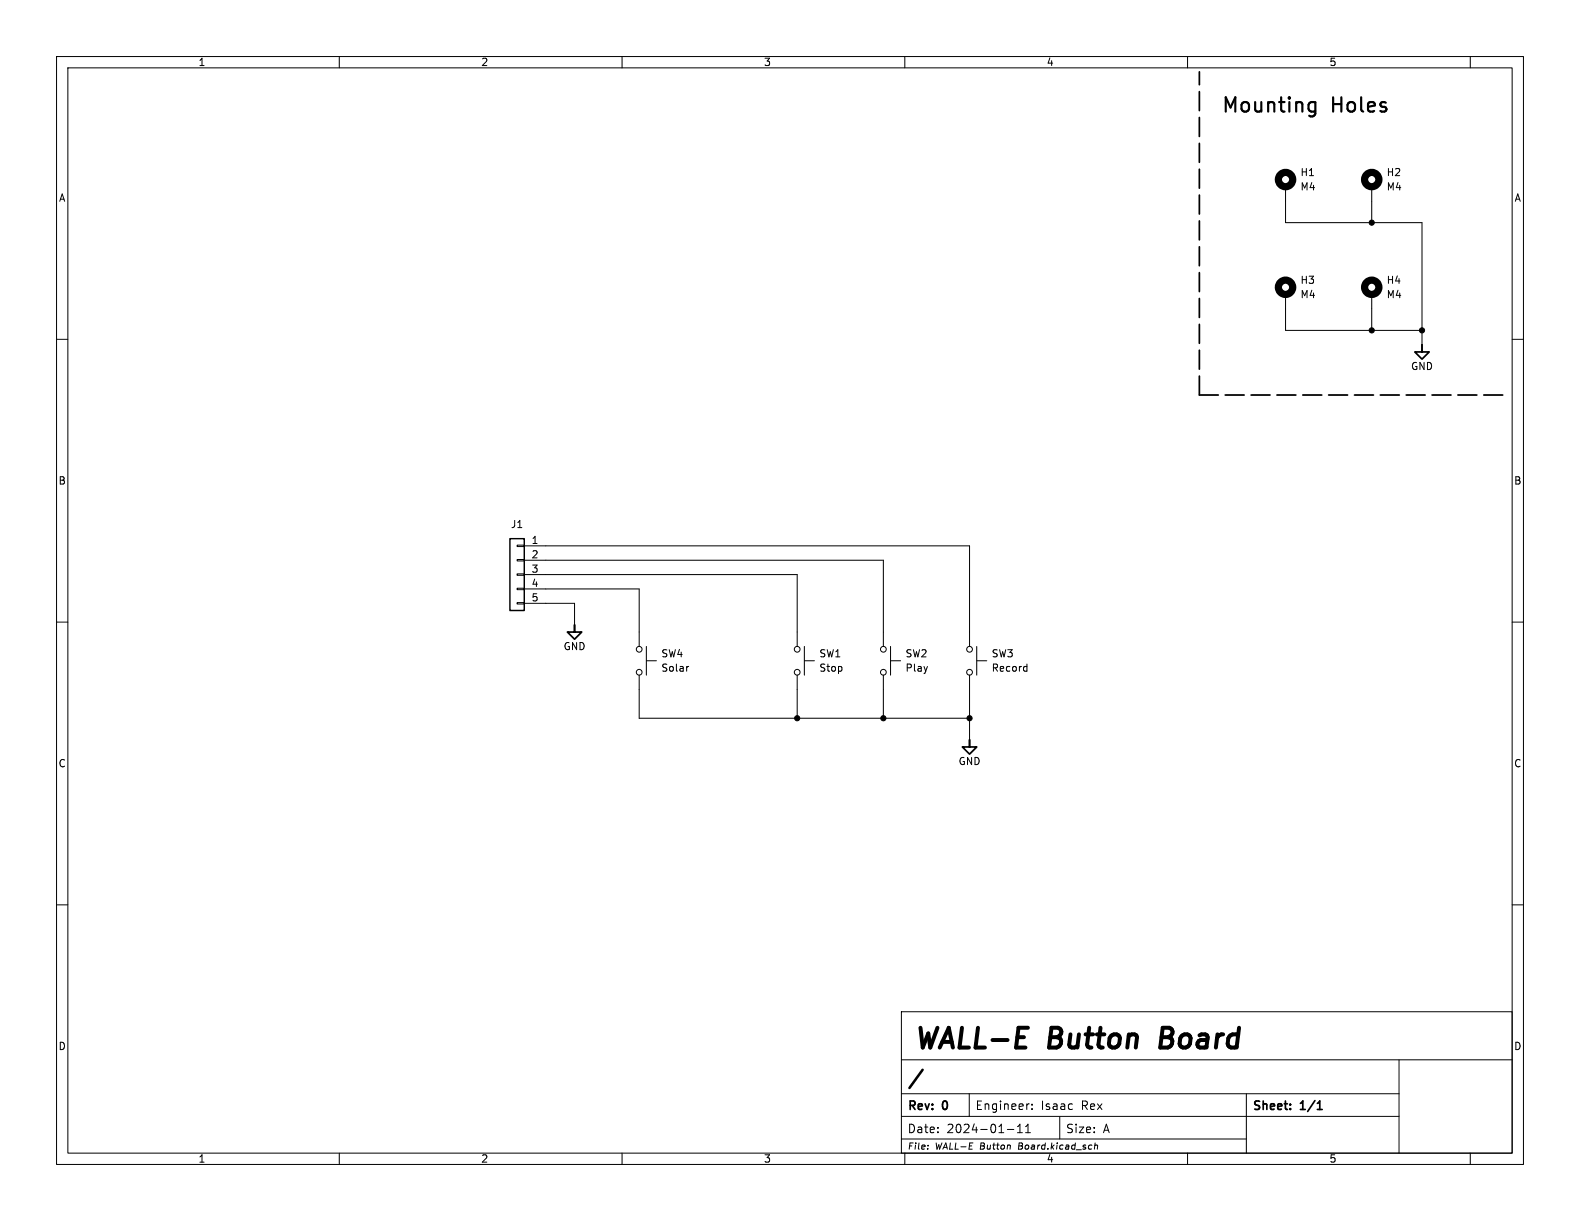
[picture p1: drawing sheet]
<svg xmlns="http://www.w3.org/2000/svg" width="279mm" height="216mm" viewBox="0 0 279 216" stroke-linecap="round" stroke-linejoin="round" font-family="sans-serif">
<g fill="none" stroke="#000" stroke-width=".18">
<path d="M10 10h259.4v195.9h-259.4zM12 12h255.4v191.9h-255.4zM60 10v2M110 10v2M160 10v2M210 10v2M260 10v2M227.3 33v6.4h24.2v21.6M242.6 33v6.4M10 60h2M227.3 52.1v6.3h24.2M242.6 52.1v6.3"/>
<path d="M267.4 60h2M91.4 98.9h1.3v.3h-1.3zM91.4 96.4h1.3v.2h-1.3zM92.7 96.5h78.7v17.8M92.7 99.1h63.5v15.2M10 110h2M91.4 106.6h1.3v.2h-1.3zM91.4 104h1.3v.3h-1.3zM91.4 101.5h1.3v.2h-1.3zM92.7 101.6h48.3v12.7M92.7 104.1h20.3v10.2M92.7 106.7h8.9v3.8"/>
<path d="M113 119.4v7.6h58.4M114.3 116.8h1.8M114.3 114.3v5.1M121.8 117.8l-.3 .1M141 119.4v7.6M142.2 116.8h1.8M142.2 114.3v5.1M156.2 119.4v7.6M157.5 116.8h1.8M157.5 114.3v5.1M171.4 119.4v11.4M172.7 116.8h1.8"/>
<path d="M172.7 114.3v5.1M181.5 117.8l.1 .1M181.6 117.4v1.3M181.6 118.6l-.1 .1M267.4 110h2M10 160h2M267.4 160h2M159.4 178.9h108v25h-108zM159.4 197.4h88M159.4 193.4h88M159.4 187.4h108M171.4 193.4v4"/>
<path d="M178.1 199.7h1.2M179.9 199.2l.5-.4v1.5M181.4 199.2l.4-.4v1.5M181.9 195.2h.1M182.5 196v.2M182.5 195.3v.1M187.4 197.5v3.9M220.4 193.4v10.5M247.4 187.4v16.5M60 203.9v2M110 203.9v2M159.4 201.4h61"/>
<path d="M160 203.9v2M164.1 202.5v.1M179.9 200.3h.9M181.4 200.3h.8M193.6 202.6l.5-.1-.1 .7M193.7 202.1l-.2 1.1M210 203.9v2M260 203.9v2"/>
<circle cx="113" cy="118.9" r=".51"/>
<circle cx="113" cy="114.8" r=".51"/>
<circle cx="141" cy="118.9" r=".51"/>
<circle cx="141" cy="114.8" r=".51"/>
<circle cx="156.2" cy="114.8" r=".51"/>
<circle cx="156.2" cy="118.9" r=".51"/>
<circle cx="171.5" cy="118.9" r=".51"/>
<circle cx="171.5" cy="114.8" r=".51"/>
</g>
<path d="M251.5 62v-1v1.2h1.2l-1.2 1.3-1.3-1.3h1.3M101.6 111.5v-1v1.3h1.3l-1.3 1.2-1.3-1.2h1.3M171.4 131.8v-1v1.3h1.3l-1.3 1.3-1.2-1.3h1.2M233 196.2h.8M233.2 194.9l.2-.2v1.5" fill="none" stroke="#000" stroke-width=".3"/>
<path d="M163.2 189.2l-2.4 3.2" fill="none" stroke="#000" stroke-width=".45"/>
<path d="M205.6 181.7l-.4 3.5h1.3" fill="none" stroke="#000" stroke-width=".7"/>
<g fill="none" stroke="#000" stroke-width="1.3">
<circle cx="227.3" cy="31.7" r="1.27"/>
<circle cx="242.6" cy="31.7" r="1.27"/>
<circle cx="227.3" cy="50.8" r="1.27"/>
<circle cx="242.6" cy="50.8" r="1.27"/>
</g>
<path d="M90.2 95.3h2.5v12.7h-2.5z" fill="none" stroke="#000" stroke-width=".25"/>
<path d="M212.1 69.9v-57.2M212.1 69.9h54.6" fill="none" stroke="#000" stroke-width=".3" stroke-dasharray="3.4 1.2"/>
<g fill="#000" stroke="#000" stroke-width=".18">
<circle cx="242.6" cy="39.4" r=".46"/>
<circle cx="242.6" cy="58.4" r=".46"/>
<circle cx="251.5" cy="58.4" r=".46"/>
<circle cx="141" cy="127" r=".46"/>
<circle cx="156.2" cy="127" r=".46"/>
<circle cx="171.4" cy="127" r=".46"/>
</g>
<g font-size="4.9">
<text x="161.4" y="186.4">WALL-E</text>
<text x="185.6" y="186.4">Button</text>
<text x="206.7" y="186.4">Board</text>
</g>
<g font-size="3.5">
<text x="215.9" y="20.1">Mounting</text>
<text x="235.5" y="20.1">Holes</text>
</g>
<g font-size="2.1">
<text x="160.4" y="196.7">Rev:</text>
<text x="166.8" y="196.7">0</text>
<text x="172.4" y="196.5">Engineer:</text>
<text x="184.1" y="196.5">Isaac</text>
<text x="191.3" y="196.5">Rex</text>
<text x="221.4" y="196.7">Sheet:</text>
<text x="230.1" y="196.7">1/1</text>
<text x="160.4" y="200.6">Date:</text>
<text x="167.4" y="200.6">2024-01-11</text>
<text x="188.4" y="200.6">Size:</text>
<text x="195.1" y="200.6">A</text>
</g>
<g font-size="1.8">
<text x="35" y="11.9">1</text>
<text x="85" y="11.9">2</text>
<text x="135" y="11.9">3</text>
<text x="185" y="11.9">4</text>
<text x="235" y="11.9">5</text>
<text x="10.3" y="35.9">A</text>
<text x="229.9" y="33.9">M4</text>
<text x="229.9" y="31.3">H1</text>
<text x="245.1" y="33.9">M4</text>
<text x="245.1" y="31.3">H2</text>
<text x="267.7" y="35.9">A</text>
<text x="229.9" y="52.9">M4</text>
<text x="229.9" y="50.4">H3</text>
<text x="245.1" y="52.9">M4</text>
<text x="245.1" y="50.4">H4</text>
<text x="249.4" y="65.6">GND</text>
<text x="10.3" y="85.9">B</text>
<text x="267.7" y="85.9">B</text>
<text x="90.2" y="93.6">J1</text>
<text x="93.9" y="96.3">1</text>
<text x="93.9" y="98.8">2</text>
<text x="93.9" y="101.3">3</text>
<text x="93.9" y="103.9">4</text>
<text x="93.9" y="106.4">5</text>
<text x="99.6" y="115.2">GND</text>
<text x="116.8" y="119">Solar</text>
<text x="116.8" y="116.4">SW4</text>
<text x="144.8" y="116.4">SW1</text>
<text x="144.8" y="119">Stop</text>
<text x="160" y="116.4">SW2</text>
<text x="160" y="119">Play</text>
<text x="175.3" y="116.4">SW3</text>
<text x="175.3" y="119">Record</text>
<text x="10.3" y="135.9">C</text>
<text x="169.4" y="135.5">GND</text>
<text x="267.7" y="135.9">C</text>
<text x="10.3" y="185.9">D</text>
<text x="267.7" y="185.9">D</text>
<text x="35" y="205.8">1</text>
<text x="85" y="205.8">2</text>
<text x="135" y="205.8">3</text>
<text x="185" y="205.8">4</text>
<text x="235" y="205.8">5</text>
</g>
<g font-size="1.5">
<text x="160.4" y="203.5">File:</text>
<text x="165.4" y="203.5">WALL-E</text>
<text x="173.4" y="203.5">Button</text>
<text x="180.4" y="203.5">Board.kicad_sch</text>
</g>
</svg>
